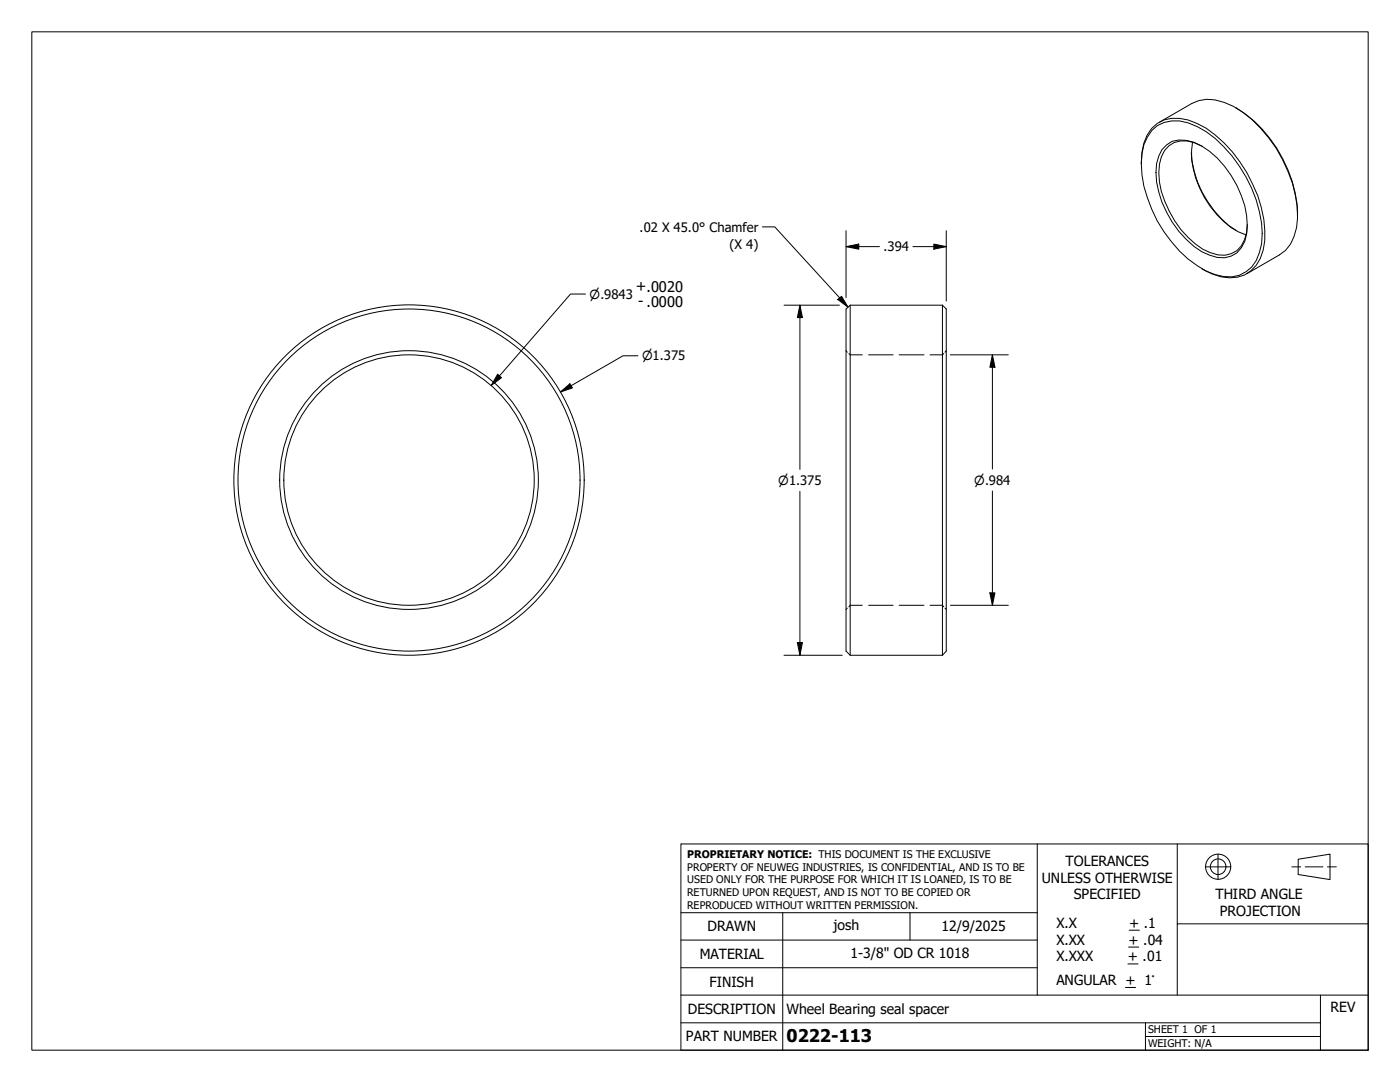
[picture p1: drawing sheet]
<svg xmlns="http://www.w3.org/2000/svg" width="279mm" height="216mm" viewBox="0 0 279 216" stroke-linecap="round" stroke-linejoin="round" font-family="sans-serif">
<!-- layer: Visible (ANSI) -->
<g fill="none" stroke="#000" stroke-width=".2">
<path d="M227.8 32.7a11.3 11.3 0 0 1 2-7 6.2 6.2 0 0 1 5.6-2.1 15.2 15.2 0 0 1 8.9 4.9 28.2 28.2 0 0 1 8.1 17.4 10.6 10.6 0 0 1-1.7 7.1 7 7 0 0 1-8.8 1.7l-2.1-1.1M229.9 26a6.6 6.6 0 0 1 7.2-1.5 20.7 20.7 0 0 1 10.2 8.6 24.1 24.1 0 0 1 4.5 15.5 7.4 7.4 0 0 1-4.5 6.3 9.5 9.5 0 0 1-8.3-1.9 26.3 26.3 0 0 1-11.2-20.3 9.6 9.6 0 0 1 2.1-6.7zM231.4 24.4l6.5-3.8a7.5 7.5 0 0 1 6.4-.2 19.4 19.4 0 0 1 8.9 7.1 27.1 27.1 0 0 1 5.8 15.9 9.7 9.7 0 0 1-2.5 6.6l-1.2 .9-6.4 3.7M231.9 29.8a4.5 4.5 0 0 1 4.8-1.8 12.7 12.7 0 0 1 7.7 5.2 20 20 0 0 1 4.5 11.8 6.8 6.8 0 0 1-2.1 5.5 5.2 5.2 0 0 1-5.4 .4 15.4 15.4 0 0 1-7.5-6.6 18 18 0 0 1-3.1-11.7l.5-1.5zM237.7 30.5a20.2 20.2 0 0 0 9.1 15.5M238 28.4a17.2 17.2 0 0 0 3.5 12.7 15.5 15.5 0 0 0 7.2 5.8M240 29.2a5.9 5.9 0 0 0-6.7-.1 6.7 6.7 0 0 0-2 5.4 19.8 19.8 0 0 0 5.7 12.8 10.3 10.3 0 0 0 7.5 3.6 4.4 4.4 0 0 0 3.8-3l.5-1.5 .1-1.6M246.6 21.5a26.3 26.3 0 0 1 12.4 21.4M169.7 60.9v69.8M169.7 60.9l-.9 .8v68.2l.9 .8M169.7 60.9h18.4M188.1 60.9l.7 .8v68.2l-.7 .8"/>
<path d="M188.1 60.9v69.8M169.7 130.7h18.4"/>
<circle cx="81.6" cy="95.8" r="35"/>
<circle cx="81.6" cy="95.8" r="34.1"/>
<circle cx="81.6" cy="95.8" r="25.8"/>
<circle cx="81.6" cy="95.8" r="25"/>
</g>
<!-- layer: Hidden (ANSI) -->
<path d="M168.8 70l.3 .3M169.4 70.5l.3 .3h2.4M173.4 70.8h4.8M179.5 70.8h4.9M188.3 70.5l-.2 .3h-2.5M188.8 70l-.2 .3M169.1 121.3l-.3 .3M172.1 120.8h-2.4l-.3 .3M173.4 120.8h4.8M179.5 120.8h4.9M185.6 120.8h2.5l.2 .3M188.6 121.3l.2 .3" fill="none" stroke="#000" stroke-width=".2"/>
<!-- layer: Border (ANSI) -->
<path d="M6.3 6.3h266.7v203.2h-266.7z" fill="none" stroke="#000" stroke-width=".2"/>
<!-- layer: Title (ANSI) -->
<g fill="none" stroke="#000" stroke-width=".2">
<path d="M135.9 168.4h137.1v41.1h-137.1zM207 168.4v30.2M234.9 168.4v15.9M240.5 173h5.1M243.1 170.4v5.1M257.8 173h1.8M259.1 171.4l6.3-1v5.1l-6.3-1zM260.5 173h3.5M264.9 173h1.8M135.9 198.6h137.1M135.9 193.1h71.1M135.9 187.6h71.1"/>
<path d="M135.9 182.1h71.1M156.2 182.1v27.4M181.6 182.1v5.5M224.6 197h2M225.1 192.3h2M225.2 189h2.1M225.4 185.6h2M263.5 198.6v10.9M273 184.3h-38.1v14.3M135.9 204.1h127.6M228.6 206.8h34.9M228.6 204.1v5.4"/>
<circle cx="243.1" cy="172.9" r="2.51"/>
<circle cx="243.1" cy="172.9" r="1.56"/>
</g>
<!-- layer: Dimension (ANSI) -->
<g fill="none" stroke="#000" stroke-width=".2">
<path d="M116.8 58.7h-2.9l-15.9 18.2M168.8 49.2l2.6-.5v1zM168.8 49.2h6.7M168.8 46v13.4M182.2 49.2h6.6M186.4 48.7l2.4 .5-2.4 .5zM188.8 46v14.1M99.3 74.7l.8 .7-2.1 1.5zM111.8 78.2l1.9-1.6 .5 .8zM127.3 71h-3l-12.5 7.2M156.5 60.9h11M159.6 60.9l.5 2.5h-1z"/>
<path d="M159.6 60.9v32.8M189.7 70.8h11.5M198.1 70.8l.5 2.5h-1.1zM198.1 70.8v22.8M159.6 98v32.7M198.1 98v22.8M197.5 118.3h1.1l-.5 2.5zM156.5 130.7h11.6M159.1 128.2h1l-.5 2.5zM189.7 120.8h11.5"/>
</g>
<path d="M168.8 49.2l2.6-.5v1zM186.4 48.7l2.4 .5-2.4 .5zM99.3 74.7l.8 .7-2.1 1.5zM111.8 78.2l1.9-1.6 .5 .8zM159.6 60.9l.5 2.5h-1zM198.1 70.8l.5 2.5h-1.1zM197.5 118.3h1.1l-.5 2.5zM159.1 128.2h1l-.5 2.5z" fill="#000"/>
<!-- layer: Symbol (ANSI) -->
<path d="M152.1 45.3h2.5l14.6 16M167.2 59.8l.8-.7 1.2 2.2z" fill="none" stroke="#000" stroke-width=".2"/>
<path d="M167.2 59.8l.8-.7 1.2 2.2z" fill="#000"/>
<text font-size="3.5" x="157" y="207.9">0222-113</text>
<g font-size="2.9">
<text x="126.9" y="58.1">+.0020</text>
<text x="127.4" y="61.1">- .0000</text>
</g>
<g font-size="2.8">
<text x="212.7" y="172.8">TOLERANCES</text>
<text x="207.9" y="176.1">UNLESS OTHERWISE</text>
<text x="214.3" y="179.5">SPECIFIED</text>
<text x="242.6" y="179.4">THIRD ANGLE</text>
<text x="141.2" y="185.9">DRAWN</text>
<text x="166.4" y="185.6">josh</text>
<text x="187.9" y="185.7">12/9/2025</text>
<text x="210.8" y="185.2">X.X</text>
<text x="225.4" y="185.2">+ .1</text>
<text x="243.5" y="182.7">PROJECTION</text>
<text x="139.6" y="191.4">MATERIAL</text>
<text x="169.7" y="191.2">1-3/8&quot; OD CR 1018</text>
<text x="210.8" y="188.5">X.XX</text>
<text x="210.8" y="191.8">X.XXX</text>
<text x="225.1" y="191.8">+ .01</text>
<text x="225.2" y="188.5">+ .04</text>
<text x="141.6" y="196.8">FINISH</text>
<text x="210.8" y="196.6">ANGULAR + 1°</text>
<text x="137.3" y="202.3">DESCRIPTION</text>
<text x="157" y="202.2">Wheel Bearing seal spacer</text>
<text x="265.6" y="201.9">REV</text>
<text x="136.9" y="207.8">PART NUMBER</text>
</g>
<g font-size="2.6">
<text x="127.6" y="46.2">.02 X 45.0° Chamfer</text>
<text x="145.6" y="49.6">(X 4)</text>
<text x="176.3" y="50.2">.394</text>
</g>
<g font-size="2.5">
<text x="117.7" y="59.6">⌀.9843</text>
<text x="128.1" y="71.9">⌀1.375</text>
<text x="155.3" y="96.8">⌀1.375</text>
<text x="194.4" y="96.7">⌀.984</text>
</g>
<g font-size="2.1">
<text x="137.2" y="171.3">PROPRIETARY NOTICE: THIS DOCUMENT IS THE EXCLUSIVE</text>
<text x="137.2" y="173.7">PROPERTY OF NEUWEG INDUSTRIES, IS CONFIDENTIAL, AND IS TO BE</text>
<text x="137.2" y="176.3">USED ONLY FOR THE PURPOSE FOR WHICH IT IS LOANED, IS TO BE</text>
<text x="137.2" y="178.8">RETURNED UPON REQUEST, AND IS NOT TO BE COPIED OR</text>
<text x="137.2" y="181.3">REPRODUCED WITHOUT WRITTEN PERMISSION.</text>
<text x="229.1" y="206.1">SHEET 1 OF 1</text>
<text x="229.1" y="208.9">WEIGHT: N/A</text>
</g>
</svg>
